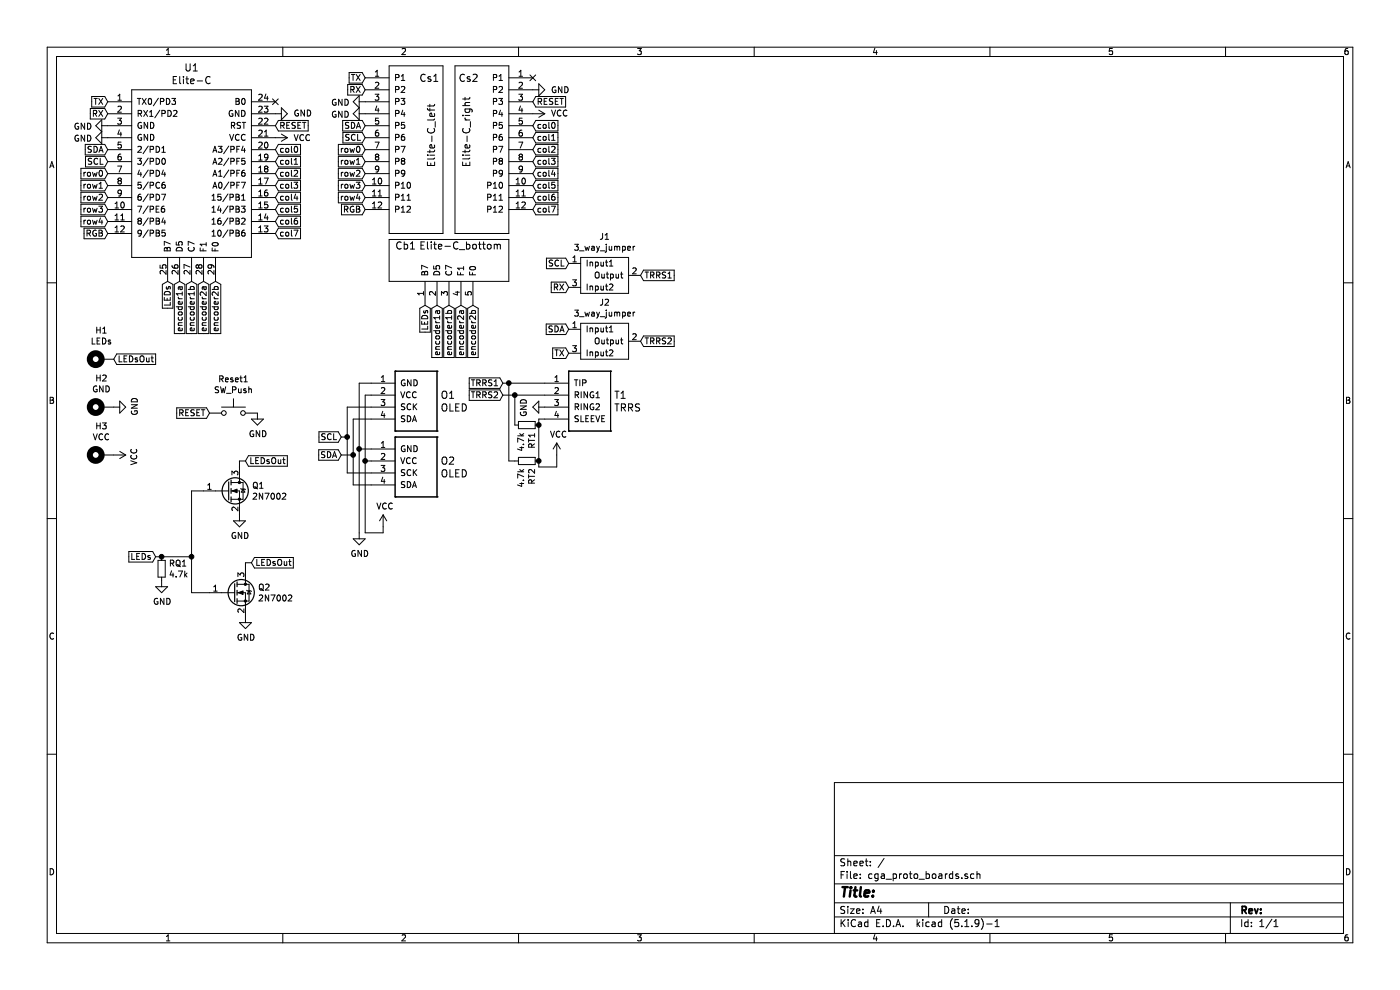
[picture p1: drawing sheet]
EESchema Schematic File Version 4
EELAYER 30 0
EELAYER END
$Descr A4 11693 8268
encoding utf-8
Sheet 1 1
Title ""
Date ""
Rev ""
Comp ""
Comment1 ""
Comment2 ""
Comment3 ""
Comment4 ""
$EndDescr
$Comp
L power:GND #PWR0101
U 1 1
P 2300 950
F 0 "#PWR0101" H 2300 700 50  0001 C CNN
F 1 "GND" V 2300 800 50  0000 R CNN
F 2 "" H 2300 950 50  0001 C CNN
F 3 "" H 2300 950 50  0001 C CNN
	1    2300 950 
	0    -1   -1   0   
$EndComp
$Comp
L power:VCC #PWR0102
U 1 1
P 2300 1150
F 0 "#PWR0102" H 2300 1000 50  0001 C CNN
F 1 "VCC" V 2300 1300 50  0000 L CNN
F 2 "" H 2300 1150 50  0001 C CNN
F 3 "" H 2300 1150 50  0001 C CNN
	1    2300 1150
	0    1    1    0   
$EndComp
$Comp
L power:GND #PWR0103
U 1 1
P 2150 3450
F 0 "#PWR0103" H 2150 3200 50  0001 C CNN
F 1 "GND" H 2155 3277 50  0000 C CNN
F 2 "" H 2150 3450 50  0001 C CNN
F 3 "" H 2150 3450 50  0001 C CNN
	1    2150 3450
	1    0    0    -1  
$EndComp
$Comp
L Switch:SW_Push Reset1
U 1 1
P 1950 3450
F 0 "Reset1" H 1950 3735 50  0000 C CNN
F 1 "SW_Push" H 1950 3644 50  0000 C CNN
F 2 "Keebio-Parts:SW_Two_sided" H 1950 3650 50  0001 C CNN
F 3 "~" H 1950 3650 50  0001 C CNN
	1    1950 3450
	1    0    0    -1  
$EndComp
NoConn ~ 2300 850 
Text GLabel 900  1250 0    50   Input ~ 0
SDA
Text GLabel 900  1350 0    50   Input ~ 0
SCL
$Comp
L power:GND #PWR0104
U 1 1
P 900 1050
F 0 "#PWR0104" H 900 800 50  0001 C CNN
F 1 "GND" V 905 922 50  0000 R CNN
F 2 "" H 900 1050 50  0001 C CNN
F 3 "" H 900 1050 50  0001 C CNN
	1    900  1050
	0    1    1    0   
$EndComp
$Comp
L power:GND #PWR0105
U 1 1
P 900 1150
F 0 "#PWR0105" H 900 900 50  0001 C CNN
F 1 "GND" V 905 1022 50  0000 R CNN
F 2 "" H 900 1150 50  0001 C CNN
F 3 "" H 900 1150 50  0001 C CNN
	1    900  1150
	0    1    1    0   
$EndComp
Text GLabel 1500 2350 3    50   Input ~ 0
encoder1a
Text GLabel 1600 2350 3    50   Input ~ 0
encoder1b
Text GLabel 1700 2350 3    50   Input ~ 0
encoder2a
Text GLabel 1800 2350 3    50   Input ~ 0
encoder2b
Text GLabel 900  1950 0    50   Input ~ 0
RGB
Text GLabel 1400 2350 3    50   Input ~ 0
LEDs
Text GLabel 900  850  0    50   Input ~ 0
TX
Text GLabel 900  950  0    50   Input ~ 0
RX
Text GLabel 2300 1250 2    50   Input ~ 0
col0
Text GLabel 2300 1350 2    50   Input ~ 0
col1
Text GLabel 2300 1450 2    50   Input ~ 0
col2
Text GLabel 2300 1550 2    50   Input ~ 0
col3
Text GLabel 2300 1650 2    50   Input ~ 0
col4
Text GLabel 2300 1750 2    50   Input ~ 0
col5
Text GLabel 900  1450 0    50   Input ~ 0
row0
Text GLabel 900  1550 0    50   Input ~ 0
row1
Text GLabel 900  1650 0    50   Input ~ 0
row2
Text GLabel 900  1750 0    50   Input ~ 0
row3
Text GLabel 900  1850 0    50   Input ~ 0
row4
Text GLabel 2300 1850 2    50   Input ~ 0
col6
Text GLabel 2300 1950 2    50   Input ~ 0
col7
$Comp
L Transistor_FET:2N7002 Q1
U 1 1
P 1900 4100
F 0 "Q1" H 2104 4146 50  0000 L CNN
F 1 "2N7002" H 2104 4055 50  0000 L CNN
F 2 "Keebio-Parts:SOT-23_Handsoldering" H 2100 4025 50  0001 L CIN
F 3 "https://www.onsemi.com/pub/Collateral/NDS7002A-D.PDF" H 1900 4100 50  0001 L CNN
	1    1900 4100
	1    0    0    -1  
$EndComp
Text GLabel 2050 3850 2    50   Input ~ 0
LEDsOut
$Comp
L power:GND #PWR0106
U 1 1
P 2000 4300
F 0 "#PWR0106" H 2000 4050 50  0001 C CNN
F 1 "GND" H 2005 4127 50  0000 C CNN
F 2 "" H 2000 4300 50  0001 C CNN
F 3 "" H 2000 4300 50  0001 C CNN
	1    2000 4300
	1    0    0    -1  
$EndComp
Wire Wire Line
	2000 3900 2000 3850
Wire Wire Line
	2000 3850 2050 3850
Text GLabel 1300 4650 0    50   Input ~ 0
LEDs
$Comp
L Device:R_Small RQ1
U 1 1
P 1350 4750
F 0 "RQ1" H 1409 4796 50  0000 L CNN
F 1 "4.7k" H 1409 4705 50  0000 L CNN
F 2 "Keebio-Parts:Resistor-2-sided" H 1350 4750 50  0001 C CNN
F 3 "~" H 1350 4750 50  0001 C CNN
	1    1350 4750
	1    0    0    -1  
$EndComp
$Comp
L power:GND #PWR0107
U 1 1
P 1350 4850
F 0 "#PWR0107" H 1350 4600 50  0001 C CNN
F 1 "GND" H 1355 4677 50  0000 C CNN
F 2 "" H 1350 4850 50  0001 C CNN
F 3 "" H 1350 4850 50  0001 C CNN
	1    1350 4850
	1    0    0    -1  
$EndComp
Wire Wire Line
	1300 4650 1350 4650
Connection ~ 1350 4650
Text GLabel 4200 3200 0    50   Input ~ 0
TRRS1
Text GLabel 4200 3300 0    50   Input ~ 0
TRRS2
$Comp
L power:GND #PWR0108
U 1 1
P 4550 3400
F 0 "#PWR0108" H 4550 3150 50  0001 C CNN
F 1 "GND" H 4555 3227 50  0000 C CNN
F 2 "" H 4550 3400 50  0001 C CNN
F 3 "" H 4550 3400 50  0001 C CNN
	1    4550 3400
	0    1    1    0   
$EndComp
Text GLabel 2300 1050 2    50   Input ~ 0
RESET
Text GLabel 1750 3450 0    50   Input ~ 0
RESET
$Comp
L cga_proto_boards_top-rescue:OLED-keebio O2
U 1 1
P 3450 4150
F 0 "O2" H 3678 4453 60  0000 L CNN
F 1 "OLED" H 3678 4347 60  0000 L CNN
F 2 "Keebio-Parts:Header-4-Pin" H 3600 4150 60  0001 C CNN
F 3 "" H 3600 4150 60  0001 C CNN
	1    3450 4150
	1    0    0    -1  
$EndComp
$Comp
L keebio:Elite-C U1
U 1 1
P 1600 1400
F 0 "U1" H 1600 2237 60  0000 C CNN
F 1 "Elite-C" H 1600 2131 60  0000 C CNN
F 2 "Keebio-Parts:Elite-C-ZigZag" V 2650 -1100 60  0001 C CNN
F 3 "" V 2650 -1100 60  0001 C CNN
	1    1600 1400
	1    0    0    -1  
$EndComp
$Comp
L cga_proto_boards_top-rescue:OLED-keebio O1
U 1 1
P 3450 3600
F 0 "O1" H 3678 3903 60  0000 L CNN
F 1 "OLED" H 3678 3797 60  0000 L CNN
F 2 "Keebio-Parts:Header-4-Pin" H 3600 3600 60  0001 C CNN
F 3 "" H 3600 3600 60  0001 C CNN
	1    3450 3600
	1    0    0    -1  
$EndComp
Text GLabel 2850 3800 0    50   Input ~ 0
SDA
Text GLabel 2850 3650 0    50   Input ~ 0
SCL
Wire Wire Line
	3100 3300 3050 3300
Wire Wire Line
	3100 3200 3000 3200
$Comp
L power:VCC #PWR0111
U 1 1
P 3200 4400
F 0 "#PWR0111" H 3200 4250 50  0001 C CNN
F 1 "VCC" H 3215 4573 50  0000 C CNN
F 2 "" H 3200 4400 50  0001 C CNN
F 3 "" H 3200 4400 50  0001 C CNN
	1    3200 4400
	1    0    0    -1  
$EndComp
$Comp
L power:GND #PWR0112
U 1 1
P 3000 4450
F 0 "#PWR0112" H 3000 4200 50  0001 C CNN
F 1 "GND" H 3005 4277 50  0000 C CNN
F 2 "" H 3000 4450 50  0001 C CNN
F 3 "" H 3000 4450 50  0001 C CNN
	1    3000 4450
	1    0    0    -1  
$EndComp
Wire Wire Line
	3100 3850 3050 3850
Wire Wire Line
	3050 3850 3050 4450
Wire Wire Line
	3050 4450 3200 4450
Wire Wire Line
	3200 4450 3200 4400
Wire Wire Line
	3050 3300 3050 3850
Connection ~ 3050 3850
Wire Wire Line
	3000 3200 3000 3750
Wire Wire Line
	3100 3750 3000 3750
Connection ~ 3000 3750
Wire Wire Line
	3000 3750 3000 4450
Wire Wire Line
	3100 3400 2900 3400
Wire Wire Line
	2900 3400 2900 3650
Wire Wire Line
	2900 3650 2850 3650
Wire Wire Line
	3100 3950 2900 3950
Wire Wire Line
	2900 3950 2900 3650
Connection ~ 2900 3650
Wire Wire Line
	2950 4050 3100 4050
Wire Wire Line
	3100 3500 2950 3500
Wire Wire Line
	2950 3500 2950 3800
Wire Wire Line
	2950 3800 2850 3800
Connection ~ 2950 3800
Wire Wire Line
	2950 3800 2950 4050
$Comp
L cga_proto_boards_top-rescue:Elite-C_side-keebio Cs1
U 1 1
P 3750 1200
F 0 "Cs1" H 3500 1750 60  0000 L CNN
F 1 "Elite-C_left" V 3600 1000 60  0000 L CNN
F 2 "Keebio-Parts:Header-12-Pin-ZigZag-Square" V 4800 -1300 60  0001 C CNN
F 3 "" V 4800 -1300 60  0001 C CNN
	1    3750 1200
	1    0    0    -1  
$EndComp
Text GLabel 3050 1050 0    50   Input ~ 0
SDA
Text GLabel 3050 1150 0    50   Input ~ 0
SCL
$Comp
L power:GND #PWR0110
U 1 1
P 3050 850
F 0 "#PWR0110" H 3050 600 50  0001 C CNN
F 1 "GND" V 3055 722 50  0000 R CNN
F 2 "" H 3050 850 50  0001 C CNN
F 3 "" H 3050 850 50  0001 C CNN
	1    3050 850 
	0    1    1    0   
$EndComp
$Comp
L power:GND #PWR0113
U 1 1
P 3050 950
F 0 "#PWR0113" H 3050 700 50  0001 C CNN
F 1 "GND" V 3055 822 50  0000 R CNN
F 2 "" H 3050 950 50  0001 C CNN
F 3 "" H 3050 950 50  0001 C CNN
	1    3050 950 
	0    1    1    0   
$EndComp
Text GLabel 3050 1750 0    50   Input ~ 0
RGB
Text GLabel 3050 650  0    50   Input ~ 0
TX
Text GLabel 3050 750  0    50   Input ~ 0
RX
Text GLabel 3050 1250 0    50   Input ~ 0
row0
Text GLabel 3050 1350 0    50   Input ~ 0
row1
Text GLabel 3050 1450 0    50   Input ~ 0
row2
Text GLabel 3050 1550 0    50   Input ~ 0
row3
Text GLabel 3050 1650 0    50   Input ~ 0
row4
$Comp
L power:GND #PWR0114
U 1 1
P 4450 750
F 0 "#PWR0114" H 4450 500 50  0001 C CNN
F 1 "GND" V 4450 600 50  0000 R CNN
F 2 "" H 4450 750 50  0001 C CNN
F 3 "" H 4450 750 50  0001 C CNN
	1    4450 750 
	0    -1   1    0   
$EndComp
$Comp
L power:VCC #PWR0115
U 1 1
P 4450 950
F 0 "#PWR0115" H 4450 800 50  0001 C CNN
F 1 "VCC" V 4450 1100 50  0000 L CNN
F 2 "" H 4450 950 50  0001 C CNN
F 3 "" H 4450 950 50  0001 C CNN
	1    4450 950 
	0    1    -1   0   
$EndComp
Text GLabel 4450 1050 2    50   Input ~ 0
col0
Text GLabel 4450 1150 2    50   Input ~ 0
col1
Text GLabel 4450 1250 2    50   Input ~ 0
col2
Text GLabel 4450 1350 2    50   Input ~ 0
col3
Text GLabel 4450 1450 2    50   Input ~ 0
col4
Text GLabel 4450 1550 2    50   Input ~ 0
col5
Text GLabel 4450 1650 2    50   Input ~ 0
col6
Text GLabel 4450 1750 2    50   Input ~ 0
col7
Text GLabel 4450 850  2    50   Input ~ 0
RESET
NoConn ~ 4450 650 
$Comp
L cga_proto_boards_top-rescue:Elite-C_bottom-keebio Cb1
U 1 1
P 3750 1600
F 0 "Cb1" H 3300 1150 60  0000 L CNN
F 1 "Elite-C_bottom" H 3500 1150 60  0000 L CNN
F 2 "Keebio-Parts:Header-5-Pin-ZigZag" V 4800 -900 60  0001 C CNN
F 3 "" V 4800 -900 60  0001 C CNN
	1    3750 1600
	1    0    0    -1  
$EndComp
$Comp
L cga_proto_boards_top-rescue:Elite-C_side-keebio Cs2
U 1 1
P 3750 1200
F 0 "Cs2" H 3500 1750 60  0000 L CNN
F 1 "Elite-C_right" V 3600 1000 60  0000 L CNN
F 2 "Keebio-Parts:Header-12-Pin-ZigZag-Square" V 4800 -1300 60  0001 C CNN
F 3 "" V 4800 -1300 60  0001 C CNN
	1    3750 1200
	-1   0    0    -1  
$EndComp
Text GLabel 3650 2550 3    50   Input ~ 0
encoder1a
Text GLabel 3750 2550 3    50   Input ~ 0
encoder1b
Text GLabel 3850 2550 3    50   Input ~ 0
encoder2a
Text GLabel 3950 2550 3    50   Input ~ 0
encoder2b
Text GLabel 3550 2550 3    50   Input ~ 0
LEDs
$Comp
L Transistor_FET:2N7002 Q2
U 1 1
P 1950 4950
F 0 "Q2" H 2154 4996 50  0000 L CNN
F 1 "2N7002" H 2154 4905 50  0000 L CNN
F 2 "Keebio-Parts:SOT-23_Handsoldering" H 2150 4875 50  0001 L CIN
F 3 "https://www.onsemi.com/pub/Collateral/NDS7002A-D.PDF" H 1950 4950 50  0001 L CNN
	1    1950 4950
	1    0    0    -1  
$EndComp
Text GLabel 2100 4700 2    50   Input ~ 0
LEDsOut
$Comp
L power:GND #PWR0116
U 1 1
P 2050 5150
F 0 "#PWR0116" H 2050 4900 50  0001 C CNN
F 1 "GND" H 2055 4977 50  0000 C CNN
F 2 "" H 2050 5150 50  0001 C CNN
F 3 "" H 2050 5150 50  0001 C CNN
	1    2050 5150
	1    0    0    -1  
$EndComp
Wire Wire Line
	2050 4750 2050 4700
Wire Wire Line
	2050 4700 2100 4700
Wire Wire Line
	1600 4650 1600 4100
Wire Wire Line
	1600 4100 1700 4100
Wire Wire Line
	1350 4650 1600 4650
Wire Wire Line
	1600 4650 1600 4950
Wire Wire Line
	1600 4950 1750 4950
Connection ~ 1600 4650
$Comp
L Device:R_Small RT1
U 1 1
P 4400 3550
F 0 "RT1" H 4459 3596 50  0000 L CNN
F 1 "4.7k" H 4459 3505 50  0000 L CNN
F 2 "Keebio-Parts:Resistor-2-sided" H 4400 3550 50  0001 C CNN
F 3 "~" H 4400 3550 50  0001 C CNN
	1    4400 3550
	0    1    1    0   
$EndComp
Wire Wire Line
	4300 3850 4250 3850
Connection ~ 4500 3850
Wire Wire Line
	4500 3850 4500 3900
$Comp
L Device:R_Small RT2
U 1 1
P 4400 3850
F 0 "RT2" H 4459 3896 50  0000 L CNN
F 1 "4.7k" H 4459 3805 50  0000 L CNN
F 2 "Keebio-Parts:Resistor-2-sided" H 4400 3850 50  0001 C CNN
F 3 "~" H 4400 3850 50  0001 C CNN
	1    4400 3850
	0    1    1    0   
$EndComp
Wire Wire Line
	4500 3550 4500 3850
$Comp
L power:VCC #PWR0109
U 1 1
P 4650 3800
F 0 "#PWR0109" H 4650 3650 50  0001 C CNN
F 1 "VCC" H 4665 3973 50  0000 C CNN
F 2 "" H 4650 3800 50  0001 C CNN
F 3 "" H 4650 3800 50  0001 C CNN
	1    4650 3800
	1    0    0    -1  
$EndComp
Wire Wire Line
	4650 3800 4650 3900
Wire Wire Line
	4650 3900 4500 3900
$Comp
L Mechanical:MountingHole_Pad H1
U 1 1
P 850 3000
F 0 "H1" V 1087 3003 50  0000 C CNN
F 1 "LEDs" V 996 3003 50  0000 C CNN
F 2 "Keebio-Parts:SinglePad" H 850 3000 50  0001 C CNN
F 3 "~" H 850 3000 50  0001 C CNN
	1    850  3000
	0    -1   -1   0   
$EndComp
Text GLabel 950  3000 2    50   Input ~ 0
LEDsOut
$Comp
L Mechanical:MountingHole_Pad H2
U 1 1
P 850 3400
F 0 "H2" V 1087 3403 50  0000 C CNN
F 1 "GND" V 996 3403 50  0000 C CNN
F 2 "Keebio-Parts:SinglePad" H 850 3400 50  0001 C CNN
F 3 "~" H 850 3400 50  0001 C CNN
	1    850  3400
	0    -1   -1   0   
$EndComp
$Comp
L power:GND #PWR0118
U 1 1
P 950 3400
F 0 "#PWR0118" H 950 3150 50  0001 C CNN
F 1 "GND" H 955 3227 50  0000 C CNN
F 2 "" H 950 3400 50  0001 C CNN
F 3 "" H 950 3400 50  0001 C CNN
	1    950  3400
	0    -1   -1   0   
$EndComp
$Comp
L Mechanical:MountingHole_Pad H3
U 1 1
P 850 3800
F 0 "H3" V 1087 3803 50  0000 C CNN
F 1 "VCC" V 996 3803 50  0000 C CNN
F 2 "Keebio-Parts:SinglePad" H 850 3800 50  0001 C CNN
F 3 "~" H 850 3800 50  0001 C CNN
	1    850  3800
	0    -1   -1   0   
$EndComp
$Comp
L power:VCC #PWR0119
U 1 1
P 950 3800
F 0 "#PWR0119" H 950 3650 50  0001 C CNN
F 1 "VCC" H 965 3973 50  0000 C CNN
F 2 "" H 950 3800 50  0001 C CNN
F 3 "" H 950 3800 50  0001 C CNN
	1    950  3800
	0    1    1    0   
$EndComp
$Comp
L cga_proto_boards_top-rescue:3_way_jumper-keebio J1
U 1 1
P 5050 2300
F 0 "J1" H 5050 2625 50  0000 C CNN
F 1 "3_way_jumper" H 5050 2534 50  0000 C CNN
F 2 "Keebio-Parts:3_way_solder_jumper" H 5050 2250 50  0001 C CNN
F 3 "" H 5050 2250 50  0001 C CNN
	1    5050 2300
	1    0    0    -1  
$EndComp
$Comp
L cga_proto_boards_top-rescue:3_way_jumper-keebio J2
U 1 1
P 5050 2850
F 0 "J2" H 5050 3175 50  0000 C CNN
F 1 "3_way_jumper" H 5050 3084 50  0000 C CNN
F 2 "Keebio-Parts:3_way_solder_jumper" H 5050 2800 50  0001 C CNN
F 3 "" H 5050 2800 50  0001 C CNN
	1    5050 2850
	1    0    0    -1  
$EndComp
Text GLabel 5350 2300 2    50   Input ~ 0
TRRS1
Text GLabel 5350 2850 2    50   Input ~ 0
TRRS2
Text GLabel 4750 2950 0    50   Input ~ 0
TX
Text GLabel 4750 2400 0    50   Input ~ 0
RX
Text GLabel 4750 2750 0    50   Input ~ 0
SDA
Text GLabel 4750 2200 0    50   Input ~ 0
SCL
$Comp
L cga_proto_boards_top-rescue:TRRS-keebio T1
U 1 1
P 4900 3600
F 0 "T1" H 5128 3903 60  0000 L CNN
F 1 "TRRS" H 5128 3797 60  0000 L CNN
F 2 "Keebio-Parts:TRRS-PJ-320A-dual" H 5050 3600 60  0001 C CNN
F 3 "" H 5050 3600 60  0001 C CNN
	1    4900 3600
	1    0    0    -1  
$EndComp
Wire Wire Line
	4200 3300 4300 3300
Wire Wire Line
	4200 3200 4250 3200
Wire Wire Line
	4550 3500 4500 3500
Wire Wire Line
	4500 3500 4500 3550
Connection ~ 4500 3550
Wire Wire Line
	4250 3850 4250 3200
Connection ~ 4250 3200
Wire Wire Line
	4250 3200 4550 3200
Wire Wire Line
	4300 3550 4300 3300
Connection ~ 4300 3300
Wire Wire Line
	4300 3300 4550 3300
$EndSCHEMATC
